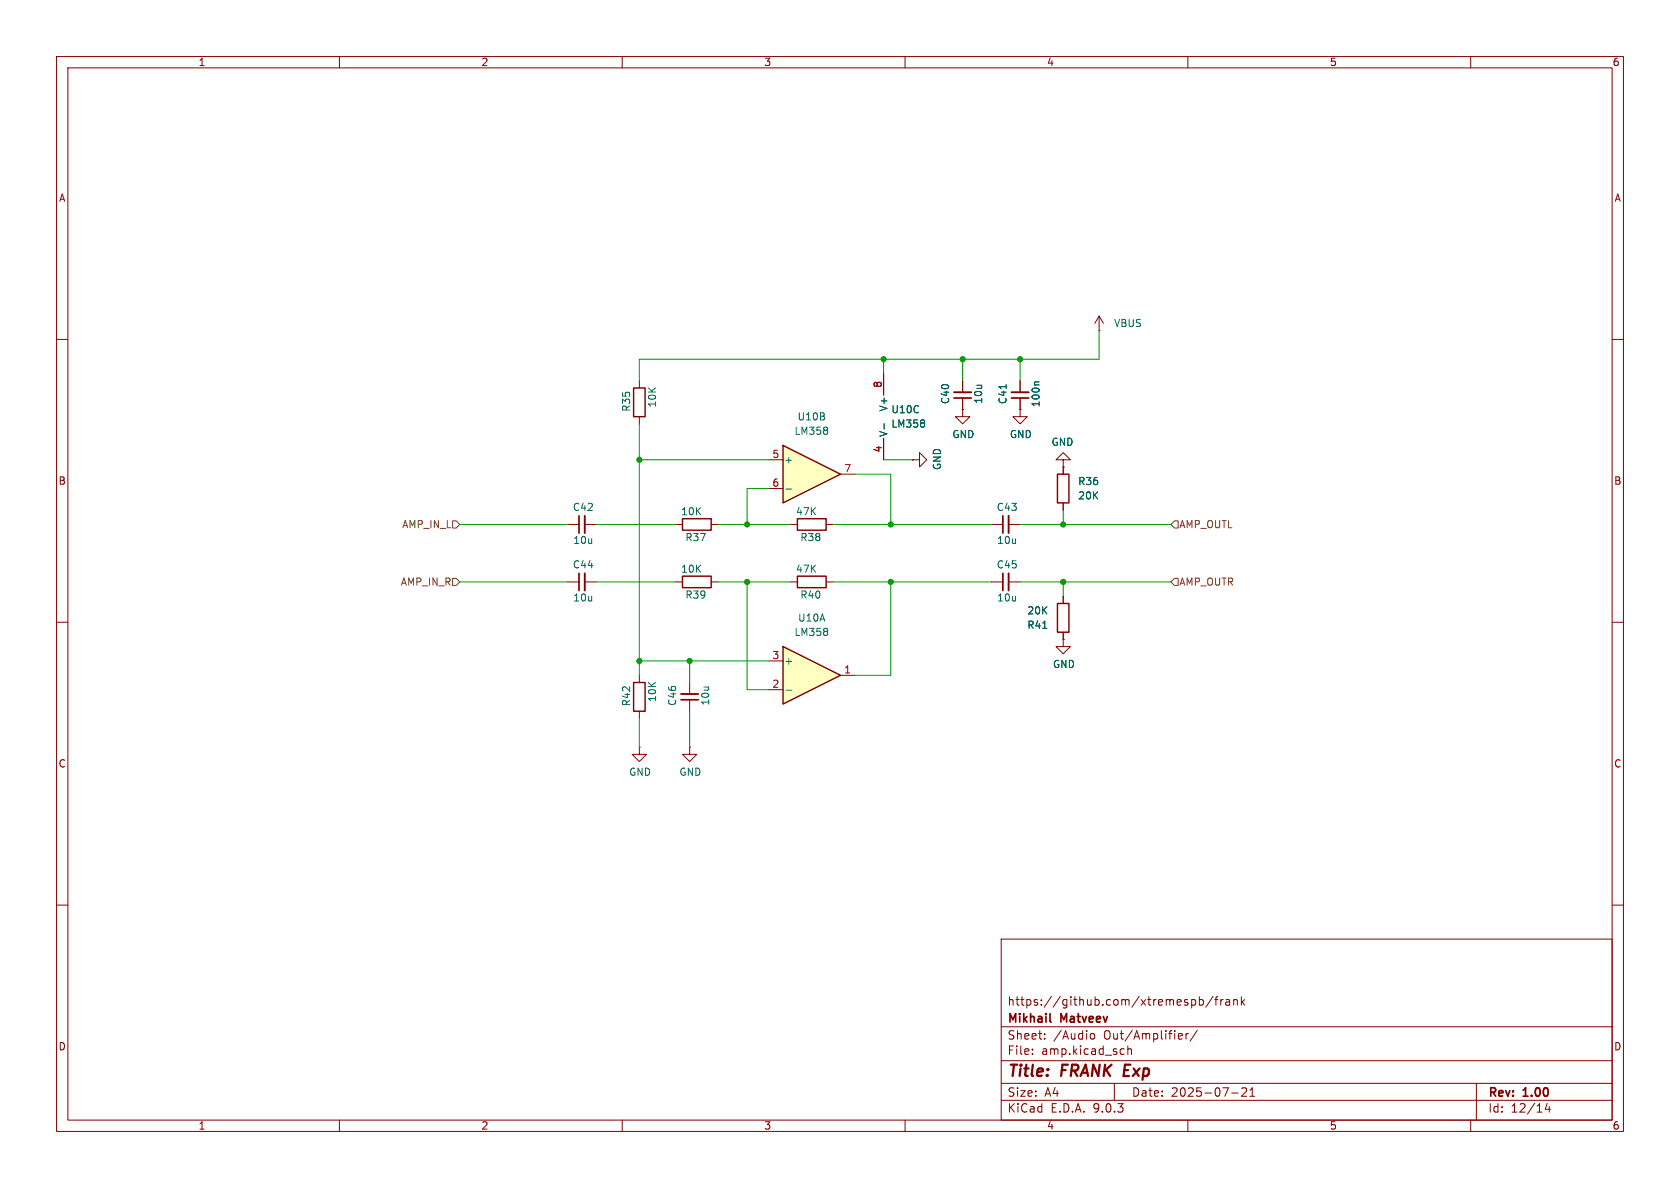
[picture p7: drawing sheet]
<svg xmlns="http://www.w3.org/2000/svg" width="297mm" height="210mm" viewBox="0 0 297 210" stroke-linecap="round" stroke-linejoin="round" font-family="sans-serif">
<g fill="none" stroke="#840000" stroke-width=".18">
<path d="M10 10h277v190h-277zM12 12h273v186h-273zM60 10v2M110 10v2M160 10v2M210 10v2M260 10v2M10 60h2M180.3 72.4v1.3h1.3l-1.3 1.2-1.2-1.2h1.2M180.3 72.4h.1M285 60h2M10 110h2"/>
<path d="M188 105.4v1.3M188 111.8v1.2M285 110h2M10 160h2M177 166h108v32h-108zM210.7 176.8l.4-.1 .3 .3v.4l-.2 .2h-.5M212 176.8l.5-.1 .2 .3v.4l-.1 .2h-.6M212 176.2v1.5M214.5 176.1l-1.3 2M214.7 176.7h.6M215.3 176.2l-.3 .2v1.3M215.8 176.7v1"/>
<path d="M216.2 176.7l-.2 .1-.2 .2M216.7 176.8h.6l.1 .9M217.4 177.1h-.5a.29 .29 0 0 0-.2 .3 .29 .29 0 0 0 .2 .3l.5-.1M218.1 176.8l.2-.1 .4 .1v.9M218.1 176.7v1M219.5 176.2v1.5M219.6 177.1l.4 .6M220 176.7l-.5 .6M285 160h2M60 198v2M110 198v2M160 198v2"/>
<path d="M177 194.5h108M177 191.5h108M177 187.5h108M177 181.5h108M182.5 186.3v.1M182.5 185.5v.1M184.7 183.6v.1M184.7 182.8v.1M192.7 183l.3-.3 .4 .1 .1 .2v.4l-.1 .2-.4 .1-.3-.3M197 191.5v3M198.6 185.4l.1 .1M198.7 186.3l-.1 .1"/>
<path d="M199.4 184.9v1.5M199.4 185.5l.2-.1 .4 .1v.9M208.5 182.7l.5 .1v.3l-.7 .1M209 183.6l-.5 .1M209.7 182.7v1M210 198v2M210.1 182.7l-.3 .1-.1 .2M211.7 182.1l-1.3 2M217.7 193.2h1.2M219.5 192.4l.6-.1 .2 .1 .1 .3-.9 1.1h.9M221 193.8h.8M221 192.7l.4-.4v1.5"/>
<path d="M260 198v2M261 191.5v6.5M273.5 195l-.3 1.1h.9M273.9 195.6v1"/>
</g>
<path d="M185.6 180.5l.2 .2" fill="none" stroke="#840000" stroke-width=".3"/>
<path d="M186.9 106.7h2.1v5.1h-2.1z" fill="none" stroke="#840000" stroke-width=".25"/>
<path d="M184.3 111.1h.8" fill="none" stroke="#006464" stroke-width=".18"/>
<path d="M138.4 114.3l10.2 5.1-10.2 5.1z" fill="#ffffc2"/>
<path d="M120.6 91.7h5.1v2h-5.1zM120.6 101.9h5.1v2h-5.1zM138.4 114.3l10.2 5.1-10.2 5.1z" fill="none" stroke="#840000" stroke-width=".25"/>
<path d="M119.4 92.7h1.2M125.7 92.7h1.3M119.4 102.9h1.2M125.7 102.9h1.3M135.9 116.8h2.5M148.6 119.4h2.5M135.9 121.9h2.5" fill="none" stroke="#840000" stroke-width=".18"/>
<path d="M146.3 111.2v.3M146.3 111.7v.5M139 122h.9" fill="none" stroke="#006464" stroke-width=".18"/>
<path d="M138.4 78.7l10.2 5.1-10.2 5.1z" fill="#ffffc2"/>
<path d="M112 68.6h2v5.1h-2zM138.4 78.7l10.2 5.1-10.2 5.1zM141 91.7h5v2h-5zM186.9 83.8h2.1v5.1h-2.1zM141 101.9h5v2h-5zM112 120.7h2v5h-2z" fill="none" stroke="#840000" stroke-width=".25"/>
<g fill="none" stroke="#840000" stroke-width=".18">
<path d="M194.3 58.4h.1M194.3 55.9l-.8 1.3M194.3 55.9l.8 1.3M194.3 55.9v2.5M113 67.3v1.3M113 73.7v1.2M156.2 66v3.9M156.2 77.5v3.8M170.2 72.4v1.3h1.2l-1.2 1.2-1.3-1.2h1.3M170.2 72.4h.1M170.2 67.3v2M170.2 70.4v2"/>
<path d="M180.3 72.4h.1M180.3 67.3v2M180.3 70.4v2M100.3 92.7h2.1M103.4 92.7h2M135.9 81.3h2.5M135.9 86.4h2.5M139.7 92.7h1.3M146 92.7h1.3M148.6 83.8h2.5M161.3 81.3h1.3v-1.3l1.2 1.3-1.2 1.3v-1.3M161.3 81.3h.1"/>
<path d="M175.3 92.7h2M178.3 92.7h2M188 81.3h1.2l-1.2-1.3-1.3 1.3h1.3v1.3M188 82.6h.1M188 82.6v1.2M188 88.9v1.3M100.3 102.9h2.1M103.4 102.9h2M113 119.4v1.3M139.7 102.9h1.3M146 102.9h1.3M175.3 102.9h2"/>
<path d="M178.3 102.9h2M188 113v1.3h1.2l-1.2 1.3-1.3-1.3h1.3M188 113h.1M188 105.4v1.3M188 111.8v1.2M113 132.1v1.3h1.3l-1.3 1.2-1.2-1.2h1.2M113 132.1h.1M113 125.7v1.3M121.9 132.1v1.3h1.3l-1.3 1.2-1.3-1.2h1.3M121.9 132.1h.1M121.9 120.7v2M121.9 123.7v2"/>
</g>
<path d="M146.3 75.6v.3M146.3 76.2v.5M156.3 74.9v1M163.4 74.4v.3M163.4 74.9v.5M177.9 68v.7M183.7 67.5h-.7l-.1 .2M139 86.5h.9M184.3 111.1h.8" fill="none" stroke="#006464" stroke-width=".18"/>
<path d="M168.7 70.4h3M178.8 70.4h3.1M102.4 91.2v3M177.3 91.2v3M102.4 101.3v3.1M177.3 101.3v3.1M120.4 123.7h3" fill="none" stroke="#840000" stroke-width=".3"/>
<path d="M168.7 69.3h3M178.8 69.3h3.1M103.4 91.2v3M178.3 91.2v3M103.4 101.3v3.1M178.3 101.3v3.1M120.4 122.7h3" fill="none" stroke="#840000" stroke-width=".33"/>
<path d="M80 92.1h.6l.7 .6-.7 .6h-.6zM207 92.7l.6-.6h.7v1.2h-.7zM80 102.2h.6l.7 .7-.7 .6h-.6zM207.6 102.2h.7v1.3h-.7l-.6-.6z" fill="none" stroke="#725600" stroke-width=".18"/>
<g fill="none" stroke="#009600" stroke-width=".18">
<path d="M194.3 58.4v5.1h-81.3v3.8M113 74.9v44.5M156.2 63.5v2.5M170.2 63.5v3.8M180.3 63.5v3.8M81.3 92.7h19M105.4 92.7h14M113 81.3h22.9M127 92.7h12.7M135.9 86.4h-3.8v6.3M147.3 92.7h28M151.1 83.8h6.4v8.9"/>
<path d="M156.2 81.3h5.1M180.3 92.7h26.7M188 90.2v2.5M81.3 102.9h19M105.4 102.9h14M113 116.8h22.9M121.9 116.8v3.9M127 102.9h12.7M132.1 102.9v19h3.8M147.3 102.9h28M157.5 102.9v16.5h-6.4M180.3 102.9h26.7"/>
<path d="M188 102.9v2.5M113 127v5.1M121.9 125.7v6.4"/>
</g>
<g fill="#009600" stroke="#009600" stroke-width=".18">
<circle cx="157.5" cy="102.9" r=".46"/>
<circle cx="157.5" cy="92.7" r=".46"/>
<circle cx="188" cy="92.7" r=".46"/>
<circle cx="156.2" cy="63.5" r=".46"/>
<circle cx="180.3" cy="63.5" r=".46"/>
<circle cx="170.2" cy="63.5" r=".46"/>
<circle cx="188" cy="102.9" r=".46"/>
<circle cx="121.9" cy="116.8" r=".46"/>
<circle cx="113" cy="116.8" r=".46"/>
<circle cx="113" cy="81.3" r=".46"/>
<circle cx="132.1" cy="102.9" r=".46"/>
<circle cx="132.1" cy="92.7" r=".46"/>
</g>
<g font-size="2.8" fill="#840000">
<text x="178" y="190.9">Title:</text>
<text x="187.7" y="190.9">FRANK Exp</text>
</g>
<g font-size="2.1" fill="#840000">
<text x="178" y="178">https://github.com/xtremespb/frank</text>
<text x="178" y="184">Sheet:</text>
<text x="178" y="181.2">Mikhail</text>
<text x="186.2" y="184">/Audio</text>
<text x="187.6" y="181.2">Matveev</text>
<text x="195.2" y="184">Out/Amplifier/</text>
<text x="178" y="186.7">File:</text>
<text x="184.1" y="186.7">amp.kicad_sch</text>
<text x="178" y="196.9">KiCad</text>
<text x="178" y="194.1">Size:</text>
<text x="184.7" y="194.1">A4</text>
<text x="185.7" y="196.9">E.D.A.</text>
<text x="193.3" y="196.9">9.0.3</text>
<text x="200" y="194.1">Date:</text>
<text x="207" y="194.1">2025-07-21</text>
<text x="263" y="194.3">Rev:</text>
<text x="263" y="196.9">Id:</text>
<text x="267.1" y="196.9">12/14</text>
<text x="269.4" y="194.3">1.00</text>
</g>
<g font-size="1.8" fill="#840000">
<text x="35" y="11.9">1</text>
<text x="85" y="11.9">2</text>
<text x="135" y="11.9">3</text>
<text x="185" y="11.9">4</text>
<text x="235" y="11.9">5</text>
<text x="285" y="11.9">6</text>
<text x="10.3" y="35.9">A</text>
<text x="285.3" y="35.9">A</text>
<text x="10.3" y="85.9">B</text>
<text x="285.3" y="85.9">B</text>
<text x="10.3" y="135.9">C</text>
<text x="285.3" y="135.9">C</text>
<text x="10.3" y="185.9">D</text>
<text x="285.3" y="185.9">D</text>
<text x="35" y="199.9">1</text>
<text x="85" y="199.9">2</text>
<text x="135" y="199.9">3</text>
<text x="185" y="199.9">4</text>
<text x="235" y="199.9">5</text>
<text x="285" y="199.9">6</text>
</g>
<g font-size="1.8" fill="#006464">
<text x="196.9" y="58">VBUS</text>
<text x="168" y="71.5" transform="rotate(-90 168 71.5)">C40</text>
<text x="173.8" y="71.5" transform="rotate(-90 173.8 71.5)">10u</text>
<text x="178.2" y="71.5" transform="rotate(-90 178.2 71.5)">C41</text>
<text x="111.6" y="72.9" transform="rotate(-90 111.6 72.9)">R35</text>
<text x="116.2" y="72.1" transform="rotate(-90 116.2 72.1)">10K</text>
<text x="140.4" y="77.1">LM358</text>
<text x="140.9" y="74.5">U10B</text>
<text x="157.1" y="77.3" transform="rotate(-90 157.1 77.3)">V-</text>
<text x="157.1" y="72.8" transform="rotate(-90 157.1 72.8)">V+</text>
<text x="157.5" y="73.3">U10C</text>
<text x="157.5" y="75.8">LM358</text>
<text x="168.3" y="77.6">GND</text>
<text x="178.4" y="77.6">GND</text>
<text x="184" y="72.1" transform="rotate(-90 184 72.1)">100n</text>
<text x="138.6" y="82.1">+</text>
<text x="166.5" y="83.2" transform="rotate(-90 166.5 83.2)">GND</text>
<text x="185.8" y="79">GND</text>
<text x="190.5" y="86">R36</text>
<text x="190.5" y="88.5">20K</text>
<text x="101.2" y="90.5">C42</text>
<text x="120.3" y="91.3">10K</text>
<text x="121.1" y="95.9">R37</text>
<text x="140.6" y="91.3">47K</text>
<text x="141.4" y="95.9">R38</text>
<text x="176.1" y="90.5">C43</text>
<text x="101.2" y="100.7">C44</text>
<text x="101.2" y="96.4">10u</text>
<text x="120.3" y="101.4">10K</text>
<text x="140.6" y="101.4">47K</text>
<text x="176.1" y="100.7">C45</text>
<text x="176.2" y="96.4">10u</text>
<text x="101.2" y="106.5">10u</text>
<text x="121.1" y="106">R39</text>
<text x="141.4" y="106">R40</text>
<text x="176.2" y="106.5">10u</text>
<text x="140.4" y="112.6">LM358</text>
<text x="141" y="110.1">U10A</text>
<text x="181.5" y="111.4">R41</text>
<text x="181.5" y="108.8">20K</text>
<text x="138.6" y="117.7">+</text>
<text x="186.1" y="118.3">GND</text>
<text x="111.6" y="125" transform="rotate(-90 111.6 125)">R42</text>
<text x="116.2" y="124.2" transform="rotate(-90 116.2 124.2)">10K</text>
<text x="119.7" y="124.9" transform="rotate(-90 119.7 124.9)">C46</text>
<text x="125.6" y="124.8" transform="rotate(-90 125.6 124.8)">10u</text>
<text x="111.1" y="137.3">GND</text>
<text x="120" y="137.3">GND</text>
</g>
<g font-size="1.8" fill="#a90000">
<text x="156" y="68.7" transform="rotate(-90 156 68.7)">8</text>
<text x="136.5" y="81">5</text>
<text x="149.2" y="83.6">7</text>
<text x="156" y="80.1" transform="rotate(-90 156 80.1)">4</text>
<text x="136.5" y="86.1">6</text>
<text x="136.5" y="116.6">3</text>
<text x="149.2" y="119.1">1</text>
<text x="136.5" y="121.7">2</text>
</g>
<g font-size="1.8" fill="#725600">
<text x="71" y="93.6">AMP_IN_L</text>
<text x="208.4" y="93.6">AMP_OUTL</text>
<text x="70.8" y="103.7">AMP_IN_R</text>
<text x="208.4" y="103.7">AMP_OUTR</text>
</g>
</svg>
